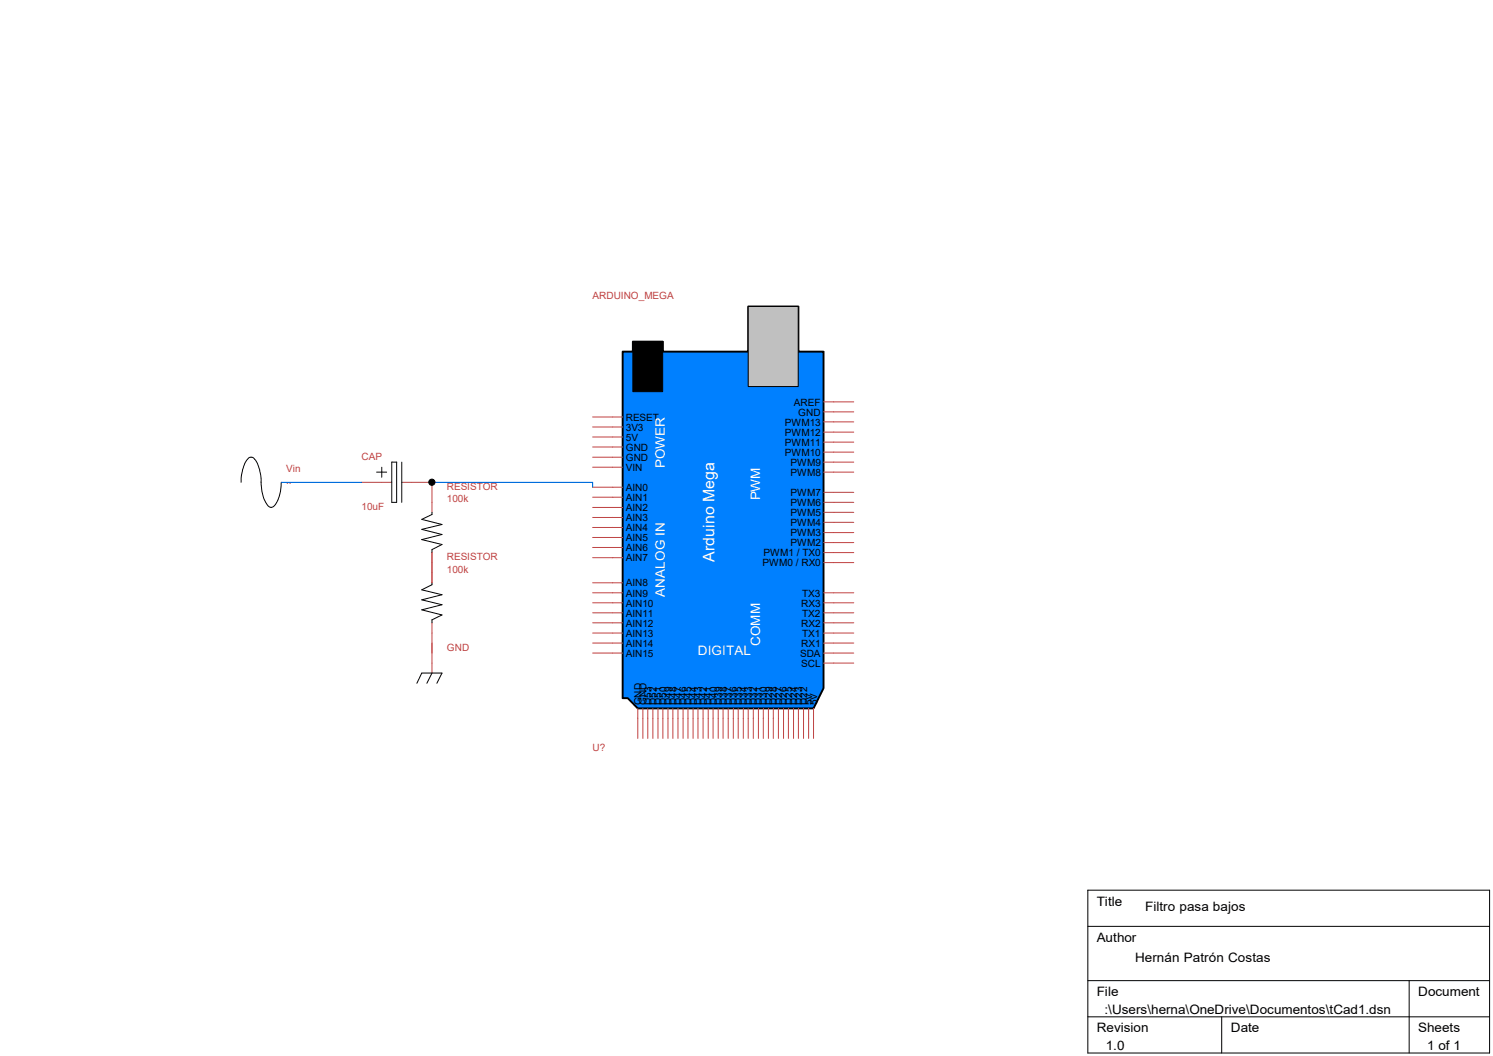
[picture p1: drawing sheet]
<svg xmlns="http://www.w3.org/2000/svg" width="297mm" height="210mm" viewBox="0 0 297 210" stroke-linecap="round" stroke-linejoin="round" font-family="sans-serif">
<path d="M71.9 95.9h6M79.9 95.9h6v6M85.9 109.9v6M85.9 127.9v6" fill="none" stroke="#c04040" stroke-width=".2"/>
<path d="M74.9 93.9h2M75.9 92.9v2M77.9 91.9h1v8h-1zM79.9 91.9v8M85.9 101.9v.4l-2 1 4 1-4 1 4 1-4 1 4 1-2 1v.6M82.9 135.9l1-2h4l-1 2M85.9 133.9l-1 2" fill="none" stroke="#000" stroke-width=".2"/>
<path d="M123.9 69.9h2v-2h6v2h16.9v-8.9h10v8.9h5v67l-2 4h-34.9l-2-2h-1z" fill="#0080ff" stroke="#000" stroke-width=".38"/>
<path d="M125.9 67.9h5.9v10h-5.9z" fill="#000" stroke="#000" stroke-width=".2"/>
<g fill="none" stroke="#c04040" stroke-width=".2">
<path d="M163.8 79.9h6M117.9 96.9h6M117.9 98.9h6M163.8 81.9h6M163.8 99.9h6M163.8 97.9h6M163.8 93.9h6M163.8 91.9h6M163.8 89.9h6M163.8 87.9h6M163.8 85.9h6M163.8 83.9h6"/>
<path d="M117.9 119.9h6M117.9 117.9h6M117.9 100.9h6M117.9 102.9h6M117.9 104.9h6M117.9 106.9h6M117.9 108.9h6M117.9 110.9h6M117.9 115.9h6M163.8 107.9h6M163.8 105.9h6M163.8 103.9h6"/>
<path d="M163.8 101.9h6M163.8 111.9h6M163.8 109.9h6M163.8 119.9h6M163.8 117.9h6M117.9 129.9h6M117.9 127.9h6M117.9 125.9h6M117.9 123.9h6M117.9 121.9h6M163.8 131.9h6M163.8 129.9h6"/>
<path d="M163.8 127.9h6M163.8 125.9h6M163.8 123.9h6M163.8 121.9h6M126.9 140.9v6M127.9 140.9v6M131.9 140.9v6M132.9 140.9v6M133.9 140.9v6M134.9 140.9v6M135.9 140.9v6M136.9 140.9v6"/>
<path d="M137.9 140.9v6M138.9 140.9v6M139.9 140.9v6M140.9 140.9v6M141.9 140.9v6M142.9 140.9v6M143.8 140.9v6M144.9 140.9v6M145.9 140.9v6M146.9 140.9v6M147.9 140.9v6M148.8 140.9v6"/>
<path d="M149.9 140.9v6M150.9 140.9v6M151.8 140.9v6M152.9 140.9v6M153.8 140.9v6M154.9 140.9v6M155.9 140.9v6M156.8 140.9v6M157.9 140.9v6M158.8 140.9v6M159.9 140.9v6M160.9 140.9v6"/>
<path d="M161.8 140.9v6"/>
</g>
<path d="M148.8 61h10v15.9h-10z" fill="#c0c0c0" stroke="#000" stroke-width=".2"/>
<path d="M117.9 82.9h6M117.9 84.9h6M117.9 86.9h6M117.9 88.9h6M117.9 92.9h6M117.9 90.9h6M85.9 109.9v6M85.9 123.9v6M128.9 140.9v6M129.9 140.9v6M130.9 140.9v6" fill="none" stroke="#c04040" stroke-width=".2"/>
<path d="M48 95.9a7.5 7.5 0 0 1 1.5-4.8 1.02 1.02 0 0 1 1.5 .6 11 11 0 0 1 1 5.3l.4 1.8 .3 .8a1.48 1.48 0 0 0 1.4 1.3 4.8 4.8 0 0 0 1.8-3.9l.1-1.1M85.9 115.9v.4l-2 1 4 1-4 1 4 1-4 1 4 1-2 1v.6M216.4 177h79.9v32.4h-79.9zM216.4 184.2h79.9M216.4 195h79.9M280.3 195v14.4M216.4 202.2h79.9M243 202.2v7.2" fill="none" stroke="#000" stroke-width=".2"/>
<path d="M56 95.9h15.9M85.9 95.9h32v1" fill="none" stroke="#00f" stroke-width=".2"/>
<circle cx="85.9" cy="95.9" r=".61" fill="#000" stroke="#000" stroke-width=".2"/>
<text font-size="3.2" fill="#fff" x="142.1" y="111.7" transform="rotate(-90 142.1 111.7)">Arduino Mega</text>
<g font-size="2.6" fill="#fff">
<text x="132.3" y="93.1" transform="rotate(-90 132.3 93.1)">POWER</text>
<text x="151.3" y="99.5" transform="rotate(-90 151.3 99.5)">PWM</text>
<text x="132.3" y="118.7" transform="rotate(-90 132.3 118.7)">ANALOG IN</text>
<text x="138.9" y="130.3">DIGITAL</text>
<text x="151.3" y="128.5" transform="rotate(-90 151.3 128.5)">COMM</text>
</g>
<g font-size="2.6">
<text x="218.2" y="180.1">Title</text>
<text x="227.8" y="181.3">Filtro pasa bajos</text>
<text x="218.2" y="187.3">Author</text>
<text x="225.8" y="191.3">Hernán Patrón Costas</text>
<text x="217.8" y="201.7">C:\Users\herna\OneDrive\Documentos\tCad1.dsn</text>
<text x="218.2" y="198.1">File</text>
<text x="282.1" y="198.1">Document</text>
<text x="218.2" y="205.3">Revision</text>
<text x="220" y="208.9">1.0</text>
<text x="244.9" y="205.3">Date</text>
<text x="282.2" y="205.3">Sheets</text>
<text x="283.9" y="208.9">1 of 1</text>
</g>
<g font-size="2" fill="#c04040">
<text x="117.9" y="59.5">ARDUINO_MEGA</text>
<text x="56.9" y="93.9">Vin</text>
<text x="71.9" y="91.5">CAP</text>
<text x="56.9" y="96.3">..</text>
<text x="71.9" y="101.5">10uF</text>
<text x="88.9" y="99.9">100k</text>
<text x="88.9" y="97.5">RESISTOR</text>
<text x="88.9" y="113.9">100k</text>
<text x="88.9" y="111.5">RESISTOR</text>
<text x="88.9" y="129.5">GND</text>
<text x="117.9" y="149.4">U?</text>
</g>
<g font-size="2">
<text x="124.5" y="83.7">RESET</text>
<text x="157.9" y="80.7">AREF</text>
<text x="158.8" y="82.7">GND</text>
<text x="124.5" y="85.7">3V3</text>
<text x="124.5" y="87.7">5V</text>
<text x="124.5" y="89.7">GND</text>
<text x="156.1" y="88.7">PWM11</text>
<text x="156.1" y="86.7">PWM12</text>
<text x="156.1" y="84.7">PWM13</text>
<text x="124.5" y="93.7">VIN</text>
<text x="124.5" y="91.7">GND</text>
<text x="156.1" y="90.7">PWM10</text>
<text x="157.3" y="94.7">PWM8</text>
<text x="157.3" y="92.7">PWM9</text>
<text x="124.5" y="97.7">AIN0</text>
<text x="124.5" y="99.7">AIN1</text>
<text x="124.5" y="101.6">AIN2</text>
<text x="157.3" y="100.7">PWM6</text>
<text x="157.3" y="98.7">PWM7</text>
<text x="124.5" y="103.7">AIN3</text>
<text x="124.5" y="105.7">AIN4</text>
<text x="124.5" y="107.7">AIN5</text>
<text x="157.3" y="106.6">PWM3</text>
<text x="157.3" y="104.6">PWM4</text>
<text x="157.3" y="102.7">PWM5</text>
<text x="124.5" y="109.6">AIN6</text>
<text x="124.5" y="111.6">AIN7</text>
<text x="151.7" y="112.6">PWM0 / RX0</text>
<text x="151.9" y="110.7">PWM1 / TX0</text>
<text x="157.3" y="108.7">PWM2</text>
<text x="124.5" y="116.6">AIN8</text>
<text x="124.5" y="118.7">AIN9</text>
<text x="159.6" y="118.7">TX3</text>
<text x="124.5" y="120.6">AIN10</text>
<text x="124.5" y="122.6">AIN11</text>
<text x="124.5" y="124.6">AIN12</text>
<text x="159.4" y="124.6">RX2</text>
<text x="159.4" y="120.6">RX3</text>
<text x="159.6" y="122.6">TX2</text>
<text x="124.5" y="126.6">AIN13</text>
<text x="124.5" y="128.7">AIN14</text>
<text x="124.5" y="130.6">AIN15</text>
<text x="159.2" y="130.6">SDA</text>
<text x="159.4" y="128.7">RX1</text>
<text x="159.6" y="126.6">TX1</text>
<text x="159.4" y="132.6">SCL</text>
<text x="127.6" y="140.3" transform="rotate(-90 127.6 140.3)">GND</text>
<text x="128.6" y="140.2" transform="rotate(-90 128.6 140.2)">GND</text>
<text x="129.6" y="140.2" transform="rotate(-90 129.6 140.2)">D53</text>
<text x="130.6" y="140.2" transform="rotate(-90 130.6 140.2)">D52</text>
<text x="131.6" y="140.2" transform="rotate(-90 131.6 140.2)">D51</text>
<text x="132.6" y="140.2" transform="rotate(-90 132.6 140.2)">D50</text>
<text x="133.6" y="140.2" transform="rotate(-90 133.6 140.2)">D49</text>
<text x="134.6" y="140.2" transform="rotate(-90 134.6 140.2)">D48</text>
<text x="135.6" y="140.2" transform="rotate(-90 135.6 140.2)">D47</text>
<text x="136.6" y="140.2" transform="rotate(-90 136.6 140.2)">D46</text>
<text x="137.6" y="140.2" transform="rotate(-90 137.6 140.2)">D45</text>
<text x="138.6" y="140.2" transform="rotate(-90 138.6 140.2)">D44</text>
<text x="139.6" y="140.2" transform="rotate(-90 139.6 140.2)">D43</text>
<text x="140.6" y="140.2" transform="rotate(-90 140.6 140.2)">D42</text>
<text x="141.6" y="140.2" transform="rotate(-90 141.6 140.2)">D41</text>
<text x="142.6" y="140.2" transform="rotate(-90 142.6 140.2)">D40</text>
<text x="143.6" y="140.2" transform="rotate(-90 143.6 140.2)">D39</text>
<text x="144.6" y="140.2" transform="rotate(-90 144.6 140.2)">D38</text>
<text x="145.6" y="140.2" transform="rotate(-90 145.6 140.2)">D37</text>
<text x="146.6" y="140.2" transform="rotate(-90 146.6 140.2)">D36</text>
<text x="147.6" y="140.2" transform="rotate(-90 147.6 140.2)">D35</text>
<text x="148.6" y="140.2" transform="rotate(-90 148.6 140.2)">D34</text>
<text x="149.6" y="140.2" transform="rotate(-90 149.6 140.2)">D33</text>
<text x="150.6" y="140.2" transform="rotate(-90 150.6 140.2)">D32</text>
<text x="151.6" y="140.2" transform="rotate(-90 151.6 140.2)">D31</text>
<text x="152.6" y="140.2" transform="rotate(-90 152.6 140.2)">D30</text>
<text x="153.6" y="140.2" transform="rotate(-90 153.6 140.2)">D29</text>
<text x="154.6" y="140.2" transform="rotate(-90 154.6 140.2)">D28</text>
<text x="155.6" y="140.2" transform="rotate(-90 155.6 140.2)">D27</text>
<text x="156.5" y="140.2" transform="rotate(-90 156.5 140.2)">D26</text>
<text x="157.6" y="140.2" transform="rotate(-90 157.6 140.2)">D25</text>
<text x="158.6" y="140.2" transform="rotate(-90 158.6 140.2)">D24</text>
<text x="159.6" y="140.2" transform="rotate(-90 159.6 140.2)">D23</text>
<text x="160.6" y="140.2" transform="rotate(-90 160.6 140.2)">D22</text>
<text x="161.5" y="140.2" transform="rotate(-90 161.5 140.2)">5V</text>
<text x="162.6" y="140.2" transform="rotate(-90 162.6 140.2)">5V</text>
</g>
</svg>
